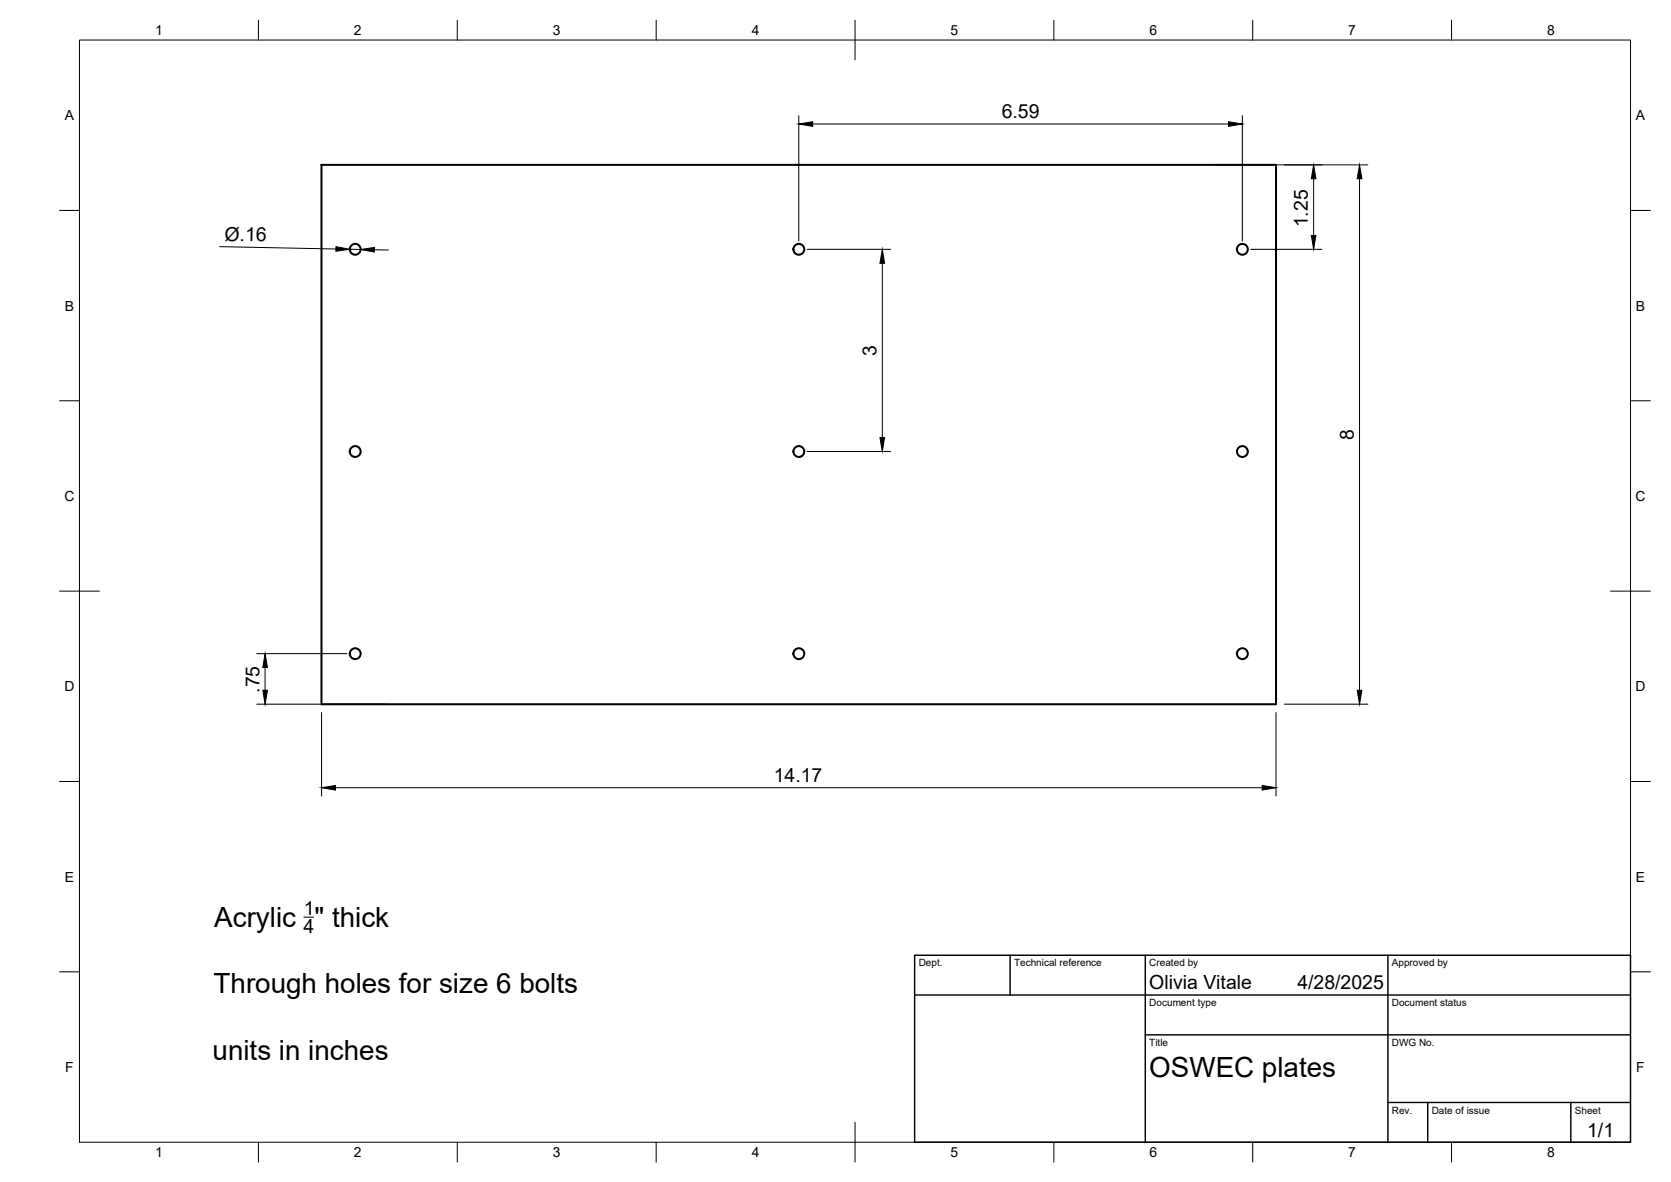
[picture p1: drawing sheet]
<svg xmlns="http://www.w3.org/2000/svg" width="420mm" height="297mm" viewBox="0 0 420 297" stroke-linecap="round" stroke-linejoin="round" font-family="sans-serif">
<!-- layer: Visible -->
<g fill="none" stroke="#000" stroke-width=".51">
<path d="M80.8 41.4h240v135.6h-240z"/>
<circle cx="89.3" cy="62.6" r="1.37"/>
<circle cx="200.9" cy="62.6" r="1.37"/>
<circle cx="312.4" cy="62.6" r="1.37"/>
<circle cx="89.3" cy="113.5" r="1.37"/>
<circle cx="200.9" cy="113.5" r="1.37"/>
<circle cx="312.4" cy="113.5" r="1.37"/>
<circle cx="89.3" cy="164.3" r="1.37"/>
<circle cx="200.9" cy="164.3" r="1.37"/>
<circle cx="312.4" cy="164.3" r="1.37"/>
</g>
<!-- layer: BORDER -->
<g fill="none" stroke="#000" stroke-width=".25">
<path d="M20 10.1h390v276.9h-390zM65 5.1v5M115 5.1v5M165 5.1v5M215 5.1v10M265 5.1v5M315 5.1v5M365 5.1v5M15 52.9h5M410 52.9h5M15 100.7h5M410 100.7h5"/>
<path d="M15 148.6h10M405 148.6h10M15 196.4h5M410 196.4h5M15 244.2h5M410 244.2h5M65 287v5M115 287v5M165 287v5M215 282.1v9.9M265 287v5M315 287v5"/>
<path d="M365 287v5"/>
</g>
<!-- layer: TITLEBLOCK -->
<path d="M230 240.1h180v46.9h-180zM230 250h180M254 240.1v9.9M288 240.1v46.9M349 240.1v46.9M288 260.1h122M349 277.1h61M359 277.1v9.9M395 277.1v9.9" fill="none" stroke="#000" stroke-width=".36"/>
<!-- layer: FD_Dimensions -->
<g fill="none" stroke="#000" stroke-width=".25">
<path d="M200.9 29.1v31.5M204.3 31.2h104.6M312.4 29.1v31.5M305.1 41.4h38.8M330.3 44.9v14.3M341.8 44.9v128.6M55.2 62l29.3 .6M88 62.6l2.7 .1M94.2 62.8h3.5M202.9 62.7h21M221.8 66.2v43.8M314.5 62.7h17.9"/>
<path d="M202.9 113.5h21M64.6 177h32.3M64.6 164.3h22.6M66.7 167.8v5.7M80.9 179.1v21M320.8 179.1v21M322.9 177h21M84.3 198h233.1"/>
</g>
<g fill="#000" stroke="#000" stroke-width=".25">
<path d="M200.9 31.2l3.4-.6v1.2zM308.9 30.6l3.5 .6-3.5 .6zM329.7 59.2h1.2l-.6 3.5zM330.3 41.4l.6 3.5h-1.2zM341.8 41.4l.6 3.5h-1.2zM84.5 62l3.5 .6-3.5 .5zM90.7 62.7l3.5-.5-.1 1.1zM221.8 62.7l.6 3.5h-1.1zM221.3 110h1.1l-.6 3.5zM66.7 164.3l.5 3.5h-1.1zM66.1 173.5h1.1l-.5 3.5zM341.2 173.5h1.2l-.6 3.5z"/>
<path d="M80.9 198l3.4-.6v1.2zM317.4 197.4l3.4 .6-3.4 .6z"/>
</g>
<!-- layer: Notes -->
<path d="M76.4 230.5h2.4" fill="none" stroke="#000" stroke-width=".25"/>
<g font-size="7">
<text x="53.9" y="233">Acrylic &quot; thick</text>
<text x="53.7" y="249.6">Through holes for size 6 bolts</text>
<text x="53.4" y="266.3">units in inches</text>
<text x="289" y="270.6">OSWEC plates</text>
</g>
<g font-size="4.9">
<text x="251.9" y="29.7">6.59</text>
<text x="328.8" y="57.2" transform="rotate(-90 328.8 57.2)">1.25</text>
<text x="56.5" y="60.5" transform="rotate(1 56.5 60.5)">Ø.16</text>
<text x="220.4" y="89.4" transform="rotate(-90 220.4 89.4)">3</text>
<text x="340.4" y="110.5" transform="rotate(-90 340.4 110.5)">8</text>
<text x="65.2" y="174.1" transform="rotate(-90 65.2 174.1)">.75</text>
<text x="194.6" y="196.6">14.17</text>
<text x="76.4" y="229.9">1</text>
<text x="76.3" y="234.6">4</text>
<text x="289" y="248.5">Olivia Vitale</text>
<text x="326.2" y="248.5">4/28/2025</text>
<text x="399.1" y="285.7">1/1</text>
</g>
<g font-size="3.5">
<text x="39" y="8.8">1</text>
<text x="89" y="8.8">2</text>
<text x="139" y="8.8">3</text>
<text x="189" y="8.8">4</text>
<text x="239" y="8.8">5</text>
<text x="289" y="8.8">6</text>
<text x="339" y="8.8">7</text>
<text x="389" y="8.8">8</text>
<text x="16.3" y="30.2">A</text>
<text x="411.3" y="30.2">A</text>
<text x="16.3" y="78">B</text>
<text x="411.3" y="78">B</text>
<text x="16.2" y="125.9">C</text>
<text x="411.2" y="125.9">C</text>
<text x="16.2" y="173.7">D</text>
<text x="411.2" y="173.7">D</text>
<text x="16.3" y="221.6">E</text>
<text x="411.3" y="221.6">E</text>
<text x="16.4" y="269.4">F</text>
<text x="411.4" y="269.4">F</text>
<text x="39" y="290.8">1</text>
<text x="89" y="290.8">2</text>
<text x="139" y="290.8">3</text>
<text x="189" y="290.8">4</text>
<text x="239" y="290.8">5</text>
<text x="289" y="290.8">6</text>
<text x="339" y="290.8">7</text>
<text x="389" y="290.8">8</text>
</g>
<g font-size="2.5">
<text x="231" y="242.9">Dept.</text>
<text x="255" y="242.9">Technical reference</text>
<text x="289" y="242.9">Created by</text>
<text x="350" y="242.9">Approved by</text>
<text x="289" y="252.8">Document type</text>
<text x="350" y="252.8">Document status</text>
<text x="289" y="262.9">Title</text>
<text x="350" y="262.9">DWG No.</text>
<text x="350" y="279.9">Rev.</text>
<text x="360" y="279.9">Date of issue</text>
<text x="396" y="279.9">Sheet</text>
</g>
</svg>
